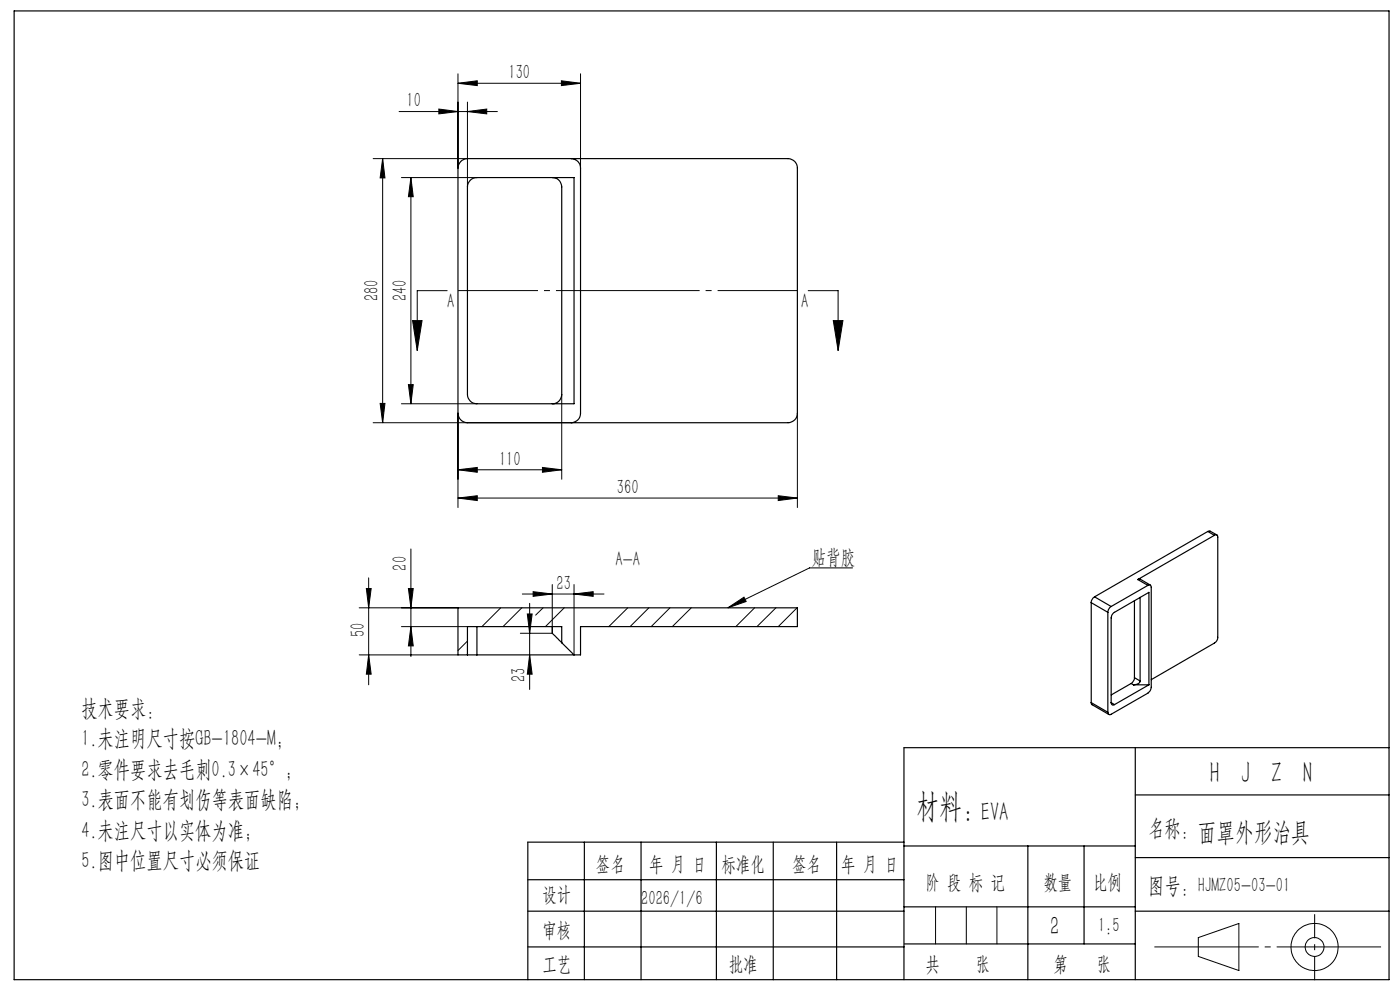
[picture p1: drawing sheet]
<svg xmlns="http://www.w3.org/2000/svg" width="297mm" height="210mm" viewBox="0 0 297 210" stroke-linecap="round" stroke-linejoin="round" font-family="sans-serif">
<g fill="none" stroke="#000" stroke-width=".25">
<path d="M3 2.3h291.7v205.5h-291.7zM97.8 34.2l.6-.4 .8-.2h68a1.99 1.99 0 0 1 2 2.1v52a1.99 1.99 0 0 1-2 2h-68a2.05 2.05 0 0 1-2-2v-52l.1-.8zM99.8 38.2l.6-.4 .8-.1h20.6v47.9h-20.6a1.99 1.99 0 0 1-2-1.9v-44.1a1.92 1.92 0 0 1 .6-1.4zM117.2 37.7a1.97 1.97 0 0 1 2 1.9v44.1a1.97 1.97 0 0 1-2 1.9M121.2 33.6a1.99 1.99 0 0 1 2 2.1v52a1.99 1.99 0 0 1-2 2M256.2 112.7h.5l1.5 .8M256.2 112.7l-24 13.9M256.2 112.7l1.4 .9M257.6 113.6a.41 .41 0 0 1 .5-.1 .41 .41 0 0 1 .2 .4v21.3a1.38 1.38 0 0 1-.7 1.2l-13.4 7.8M257.6 113.6l-16.2 9.3M99.2 138.9h2M99.2 138.9h-2v-10h72v4h-46v6h-22"/>
<path d="M101.2 132.9v6M117.2 132.9v1.4l2 2M119.2 136.3v-3.4h-20v6M119.2 136.3l2.6 2.6M231.5 127.8l3.5 2.1M231.5 127.8v21.2M232.2 126.6a1.6 1.6 0 0 0-.7 1.2M232.2 126.6l3.5 2M235 129.9v21.2M235.7 128.6a1.6 1.6 0 0 0-.7 1.3M240.7 127.4v16.3M241.4 122.9h.5l2.1 1.2"/>
<path d="M241.4 122.9l2.1 1.3M241.9 126.7v17.8M243.5 124.2a.42 .42 0 0 1 .5-.1 .42 .42 0 0 1 .2 .5v21.2a1.6 1.6 0 0 1-.7 1.2l-7.8 4.5a.44 .44 0 0 1-.5 0 .44 .44 0 0 1-.2-.4M243.5 124.2l-7.8 4.4M231.5 149l.1 .4 3.6 2.1M231.5 149l3.5 2.1M235.7 149a.44 .44 0 0 0 .2 .5 .44 .44 0 0 0 .5 0M235.7 149l.7 .5M240 145l-4.3 2.4M240 145l.5 .3M240.5 145.3h3.2M240.7 143.7a1.6 1.6 0 0 1-.7 1.3"/>
<path d="M240.7 143.7l1.2 .8M240.8 158.6v49.2M241.9 144.5a1.16 1.16 0 0 1-1.4 .8M243.7 145.3v-19.6l-7.3 4.2a1.47 1.47 0 0 0-.7 1.2v17.9M243.7 145.3l-7.3 4.2M294.7 158.6h-102.9v49.2M124 178.6v29.2M136 178.6v29.2M152 178.6v29.2M164 178.6v29.2M177.5 178.6v29.2M191.8 178.6h-79.8v29.2"/>
<path d="M191.8 179.4h49M218.1 179.4v28.4M230 179.4v20.8M240.8 168.6h53.9M112 193.3h79.8M112 186.6h79.8M191.8 192.4h49M240.8 181.9h53.9M240.8 193.3h53.9M112 200.9h79.8M192 200.2h48.8"/>
</g>
<g fill="none" stroke="#000" stroke-width=".21">
<path d="M97.2 17.7l4-.6v1.1zM97.2 15.7v20M97.2 17.7h26M119.1 17.1l4.1 .6-4.1 .5zM123.2 15.7v20M79.2 33.6h20M81.2 33.6l.5 4.1h-1.1zM81.2 33.6v56.1M84.7 23.7h20.8M85.2 37.7h16M87.2 37.7l.5 4h-1.1zM87.2 37.7v47.9"/>
<path d="M93.1 23.1l4.1 .6-4.1 .5zM99.2 23.7l4.1-.6v1.1zM99.2 21.7v17.9M87.5 68h2l-1 6.4zM94.9 61.7h-6.4v12.7M171.4 61.7h6.4v12.7M176.8 68h2l-1 6.4zM79.2 89.7h42M80.6 85.6h1.1l-.5 4.1zM85.2 85.6h16M86.6 81.6h1.1l-.5 4zM97.2 99.7l4-.5v1z"/>
<path d="M97.2 87.7v20M97.2 99.7h22M115.1 99.2l4.1 .5-4.1 .5zM119.2 83.7v18M169.2 87.7v20M87.2 116.4v22.9M97.2 105.6l4-.4v1zM97.2 105.6h72M165.1 105.2l4.1 .4-4.1 .6zM76.2 128.9h21M76.2 138.9h21M77.7 124.8h1l-.5 4.1z"/>
<path d="M78.2 138.9l.5 4.1h-1zM78.2 122.6v22.7M85.2 132.9h14M86.6 124.8h1.1l-.5 4.1zM87.2 132.9l.5 4.1h-1.1zM99.2 136l-2 2M106.2 128.9l-4 4M110.7 128.9l-4 4M110.8 126h17.3M111.9 130.2h1l-.5 4.1zM112.4 138.9l.5 4.1h-1zM112.4 128v18.3"/>
<path d="M113.1 125.5l4.1 .5-4.1 .5zM115.2 128.9l-1.6 1.6M117.2 124v10.3h-6.8M119.7 128.9l-4 4M121.8 126l4-.5v1zM121.8 124v14.9M133.2 128.9l-4 4M137.7 128.9l-4 4M142.1 128.9l-4 4M146.6 128.9l-4 4M154.4 128.9l3.4-2.2 .5 .9zM160.1 128.9l-4 4"/>
<path d="M164.6 128.9l-4 4M169.1 128.9l-4 4M180.9 120.5h-9.2l-17.3 8.4M198.5 192.4v7.8M205 192.4v7.8M211.5 192.4v7.8M254.2 198.9l8.6-3v10l-8.6-3z"/>
<circle cx="278.9" cy="200.9" r="2"/>
<circle cx="278.9" cy="200.9" r="5"/>
</g>
<path d="M97.2 61.6h72" fill="none" stroke="#000" stroke-width=".21" stroke-dasharray="30.5 1.3 1.3 1.3" stroke-dashoffset="13.5" stroke-linecap="butt"/>
<path d="M244.9 200.9h48.1" fill="none" stroke="#000" stroke-width=".21" stroke-dasharray="30.5 1.3 1.3 1.3" stroke-dashoffset="8.3" stroke-linecap="butt"/>
<path d="M278.9 193.9v14" fill="none" stroke="#000" stroke-width=".21" stroke-dasharray="30.5 1.3 1.3 1.3" stroke-dashoffset="25.4" stroke-linecap="butt"/>
<g fill="#000">
<path d="M154.4 128.9l3.4-2.2 .5 .9z"/>
<path d="M81.2 33.6l.5 4.1h-1.1zM80.6 85.6h1.1l-.5 4.1z"/>
<path d="M99.2 23.7l4.1-.6v1.1zM93.1 23.1l4.1 .6-4.1 .5zM115.1 99.2l4.1 .5-4.1 .5zM97.2 99.7l4-.5v1zM119.1 17.1l4.1 .6-4.1 .5zM97.2 17.7l4-.6v1.1zM165.1 105.2l4.1 .4-4.1 .6zM97.2 105.6l4-.4v1zM121.8 126l4-.5v1zM113.1 125.5l4.1 .5-4.1 .5z"/>
<path d="M176.8 68h2l-1 6.4zM87.5 68h2l-1 6.4z"/>
<path d="M86.6 81.6h1.1l-.5 4zM87.2 37.7l.5 4h-1.1zM87.2 132.9l.5 4.1h-1.1zM86.6 124.8h1.1l-.5 4.1zM78.2 138.9l.5 4.1h-1zM77.7 124.8h1l-.5 4.1z"/>
<path d="M111.9 130.2h1l-.5 4.1zM112.4 138.9l.5 4.1h-1z"/>
</g>
<text font-size="7.1" x="194.3" y="173.4">材料：</text>
<g font-size="6.3">
<text x="256.6" y="166.2">H</text>
<text x="263.3" y="166.2">J</text>
<text x="269.7" y="166.2">Z</text>
<text x="276.4" y="166.2">N</text>
</g>
<g font-size="5.6">
<text x="208" y="174.1">EVA</text>
<text x="254.1" y="178.4">面罩外形治具</text>
<text x="222.8" y="198.3">2</text>
</g>
<g font-size="4.9">
<text x="17.3" y="151.8">技术要求：</text>
<text x="17.3" y="158.2">1.未注明尺寸按GB-1804-M；</text>
<text x="17.3" y="164.8">2.零件要求去毛刺0.3×45°；</text>
<text x="17.3" y="171.3">3.表面不能有划伤等表面缺陷；</text>
<text x="17.3" y="177.7">4.未注尺寸以实体为准；</text>
<text x="243.6" y="177.3">名称:</text>
<text x="17.3" y="184.1">5.图中位置尺寸必须保证</text>
<text x="243.6" y="189.4">图号：</text>
</g>
<g font-size="4.4">
<text x="107.9" y="16.8">130</text>
<text x="86.2" y="22.8">10</text>
<text x="80.3" y="63.9" transform="rotate(-90 80.3 63.9)">280</text>
<text x="86.3" y="63.9" transform="rotate(-90 86.3 63.9)">240</text>
<text x="94.9" y="65.3">A</text>
<text x="170" y="65.3">A</text>
<text x="105.9" y="98.8">110</text>
<text x="130.9" y="104.8">360</text>
<text x="172.2" y="119.5">贴背胶</text>
<text x="86.3" y="121" transform="rotate(-90 86.3 121)">20</text>
<text x="118.1" y="125.1">23</text>
<text x="130.6" y="120.2">A-A</text>
<text x="77.4" y="135.2" transform="rotate(-90 77.4 135.2)">50</text>
<text x="111.5" y="144.7" transform="rotate(-90 111.5 144.7)">23</text>
<text x="126.4" y="184.7">签名</text>
<text x="137.7" y="184.7">年 月 日</text>
<text x="153.1" y="184.7">标准化</text>
<text x="168" y="184.7">签名</text>
<text x="178.5" y="184.7">年 月 日</text>
<text x="115.1" y="191.2">设计</text>
<text x="136" y="192">2026/1/6</text>
<text x="196.3" y="188.6">阶 段 标 记</text>
<text x="221.3" y="188.6">数量</text>
<text x="231.9" y="188.6">比例</text>
<text x="254.1" y="189.2">HJMZ05-03-01</text>
<text x="232.9" y="197.8">1:5</text>
<text x="115.1" y="198.7">审核</text>
<text x="115.1" y="206">工艺</text>
<text x="154.6" y="206">批准</text>
<text x="196.3" y="206">共</text>
<text x="207" y="206">张</text>
<text x="223.5" y="206">第</text>
<text x="232.7" y="206">张</text>
</g>
</svg>
